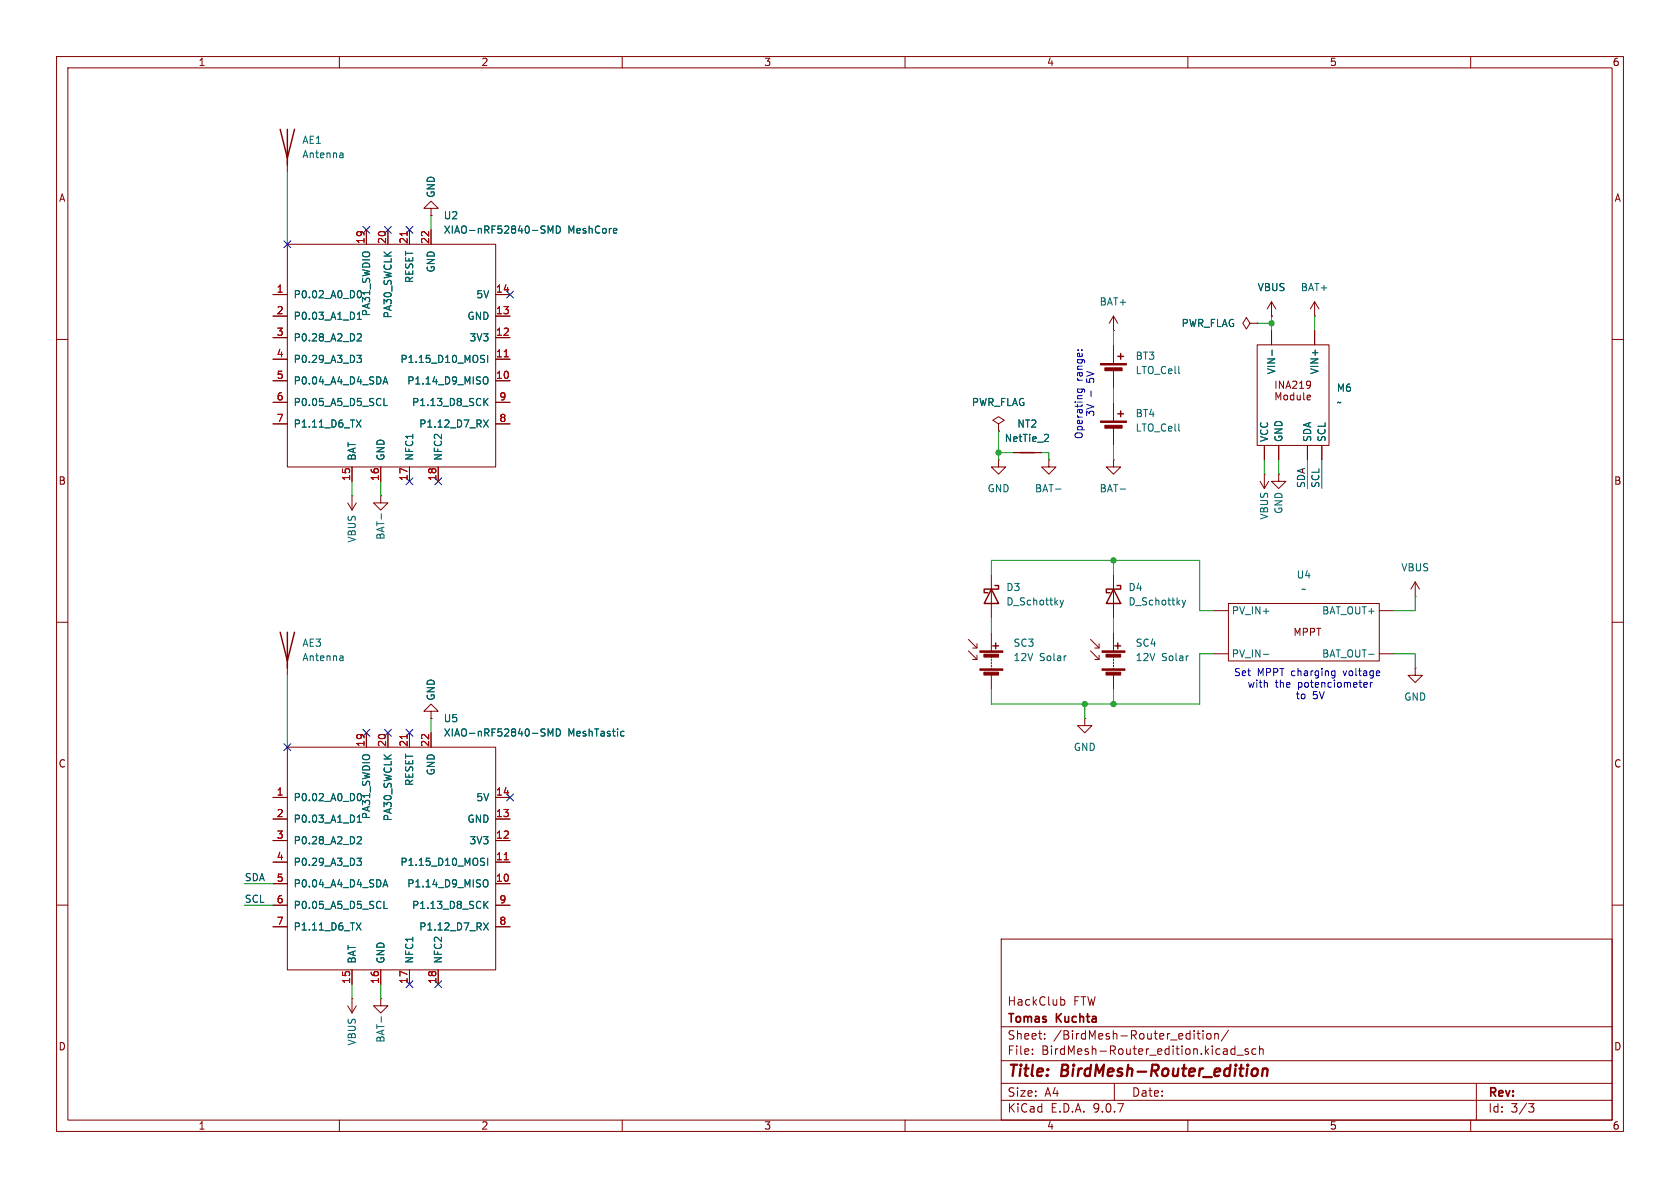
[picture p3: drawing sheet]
(kicad_sch
 (version 20250114)
 (generator "eeschema")
 (generator_version "9.0")
 (paper "A4")
 (title_block
  (title "BirdMesh-Router_edition")
  (company "Tomas Kuchta")
  (comment 1 "HackClub FTW")
  (comment 4 "Block diagram of connections"))
 (lib_symbols
  (symbol "Device:Antenna"
   (pin_numbers (hide yes))
   (pin_names
    (offset 1.016) (hide yes)) (exclude_from_sim no) (in_bom yes) (on_board yes)
   (property "Reference" "AE" (at -1.905 1.905 0) (effects (font (size 1.27 1.27)) (justify right)))
   (property "Value" "Antenna" (at -1.905 0 0) (effects (font (size 1.27 1.27)) (justify right)))
   (property "Footprint" "" (at 0 0 0) (effects (font (size 1.27 1.27)) (hide yes)))
   (property "Datasheet" "~" (at 0 0 0) (effects (font (size 1.27 1.27)) (hide yes)))
   (property "Description" "Antenna" (at 0 0 0) (effects (font (size 1.27 1.27)) (hide yes)))
   (symbol "Antenna_0_1"
    (polyline (pts (xy 0 2.54) (xy 0 -3.81)) (stroke (width 0.254) (type default)) (fill (type none)))
    (polyline (pts (xy 1.27 2.54) (xy 0 -2.54) (xy -1.27 2.54)) (stroke (width 0.254) (type default)) (fill (type none))))
   (symbol "Antenna_1_1"
    (pin input line (at 0 -5.08 90) (length 2.54) (name "A" (effects (font (size 1.27 1.27)))) (number "1" (effects (font (size 1.27 1.27))))))
   (embedded_fonts no))
  (symbol "Device:Battery_Cell"
   (pin_numbers (hide yes))
   (pin_names
    (offset 0) (hide yes)) (exclude_from_sim no) (in_bom yes) (on_board yes)
   (property "Reference" "BT" (at 2.54 2.54 0) (effects (font (size 1.27 1.27)) (justify left)))
   (property "Value" "Battery_Cell" (at 2.54 0 0) (effects (font (size 1.27 1.27)) (justify left)))
   (property "Footprint" "" (at 0 1.524 90) (effects (font (size 1.27 1.27)) (hide yes)))
   (property "Datasheet" "~" (at 0 1.524 90) (effects (font (size 1.27 1.27)) (hide yes)))
   (property "Description" "Single-cell battery" (at 0 0 0) (effects (font (size 1.27 1.27)) (hide yes)))
   (property "Sim.Device" "V" (at 0 0 0) (effects (font (size 1.27 1.27)) (hide yes)))
   (property "Sim.Type" "DC" (at 0 0 0) (effects (font (size 1.27 1.27)) (hide yes)))
   (property "Sim.Pins" "1=+ 2=-" (at 0 0 0) (effects (font (size 1.27 1.27)) (hide yes)))
   (symbol "Battery_Cell_0_1"
    (rectangle (start -2.286 1.778) (end 2.286 1.524) (stroke (width 0) (type default)) (fill (type outline)))
    (rectangle (start -1.524 1.016) (end 1.524 0.508) (stroke (width 0) (type default)) (fill (type outline)))
    (polyline (pts (xy 0 1.778) (xy 0 2.54)) (stroke (width 0) (type default)) (fill (type none)))
    (polyline (pts (xy 0 0.762) (xy 0 0)) (stroke (width 0) (type default)) (fill (type none)))
    (polyline (pts (xy 0.762 3.048) (xy 1.778 3.048)) (stroke (width 0.254) (type default)) (fill (type none)))
    (polyline (pts (xy 1.27 3.556) (xy 1.27 2.54)) (stroke (width 0.254) (type default)) (fill (type none))))
   (symbol "Battery_Cell_1_1"
    (pin passive line (at 0 5.08 270) (length 2.54) (name "+" (effects (font (size 1.27 1.27)))) (number "1" (effects (font (size 1.27 1.27)))))
    (pin passive line (at 0 -2.54 90) (length 2.54) (name "-" (effects (font (size 1.27 1.27)))) (number "2" (effects (font (size 1.27 1.27))))))
   (embedded_fonts no))
  (symbol "Device:D_Schottky"
   (pin_numbers (hide yes))
   (pin_names
    (offset 1.016) (hide yes)) (exclude_from_sim no) (in_bom yes) (on_board yes)
   (property "Reference" "D" (at 0 2.54 0) (effects (font (size 1.27 1.27))))
   (property "Value" "D_Schottky" (at 0 -2.54 0) (effects (font (size 1.27 1.27))))
   (property "Footprint" "" (at 0 0 0) (effects (font (size 1.27 1.27)) (hide yes)))
   (property "Datasheet" "~" (at 0 0 0) (effects (font (size 1.27 1.27)) (hide yes)))
   (property "Description" "Schottky diode" (at 0 0 0) (effects (font (size 1.27 1.27)) (hide yes)))
   (symbol "D_Schottky_0_1"
    (polyline (pts (xy -1.905 0.635) (xy -1.905 1.27) (xy -1.27 1.27) (xy -1.27 -1.27) (xy -0.635 -1.27) (xy -0.635 -0.635)) (stroke (width 0.254) (type default)) (fill (type none)))
    (polyline (pts (xy 1.27 1.27) (xy 1.27 -1.27) (xy -1.27 0) (xy 1.27 1.27)) (stroke (width 0.254) (type default)) (fill (type none)))
    (polyline (pts (xy 1.27 0) (xy -1.27 0)) (stroke (width 0) (type default)) (fill (type none))))
   (symbol "D_Schottky_1_1"
    (pin passive line (at -3.81 0 0) (length 2.54) (name "K" (effects (font (size 1.27 1.27)))) (number "1" (effects (font (size 1.27 1.27)))))
    (pin passive line (at 3.81 0 180) (length 2.54) (name "A" (effects (font (size 1.27 1.27)))) (number "2" (effects (font (size 1.27 1.27))))))
   (embedded_fonts no))
  (symbol "Device:NetTie_2"
   (pin_numbers (hide yes))
   (pin_names
    (offset 0) (hide yes)) (exclude_from_sim no) (in_bom no) (on_board yes)
   (property "Reference" "NT" (at 0 1.27 0) (effects (font (size 1.27 1.27))))
   (property "Value" "NetTie_2" (at 0 -1.27 0) (effects (font (size 1.27 1.27))))
   (property "Footprint" "" (at 0 0 0) (effects (font (size 1.27 1.27)) (hide yes)))
   (property "Datasheet" "~" (at 0 0 0) (effects (font (size 1.27 1.27)) (hide yes)))
   (property "Description" "Net tie, 2 pins" (at 0 0 0) (effects (font (size 1.27 1.27)) (hide yes)))
   (symbol "NetTie_2_0_1"
    (polyline (pts (xy -1.27 0) (xy 1.27 0)) (stroke (width 0.254) (type default)) (fill (type none))))
   (symbol "NetTie_2_1_1"
    (pin passive line (at -2.54 0 0) (length 2.54) (name "1" (effects (font (size 1.27 1.27)))) (number "1" (effects (font (size 1.27 1.27)))))
    (pin passive line (at 2.54 0 180) (length 2.54) (name "2" (effects (font (size 1.27 1.27)))) (number "2" (effects (font (size 1.27 1.27))))))
   (embedded_fonts no))
  (symbol "Device:Solar_Cells"
   (pin_numbers (hide yes))
   (pin_names
    (offset 0) (hide yes)) (exclude_from_sim no) (in_bom yes) (on_board yes)
   (property "Reference" "SC" (at 2.54 2.54 0) (effects (font (size 1.27 1.27)) (justify left)))
   (property "Value" "Solar_Cells" (at 2.54 0 0) (effects (font (size 1.27 1.27)) (justify left)))
   (property "Footprint" "" (at 0 1.524 90) (effects (font (size 1.27 1.27)) (hide yes)))
   (property "Datasheet" "~" (at 0 1.524 90) (effects (font (size 1.27 1.27)) (hide yes)))
   (property "Description" "Multiple solar cells" (at 0 0 0) (effects (font (size 1.27 1.27)) (hide yes)))
   (symbol "Solar_Cells_0_1"
    (polyline (pts (xy -2.54 3.048) (xy -2.54 2.286) (xy -3.302 2.286)) (stroke (width 0) (type default)) (fill (type none)))
    (polyline (pts (xy -2.54 2.286) (xy -4.064 3.81)) (stroke (width 0) (type default)) (fill (type none)))
    (polyline (pts (xy -2.54 1.016) (xy -2.54 0.254) (xy -3.302 0.254)) (stroke (width 0) (type default)) (fill (type none)))
    (polyline (pts (xy -2.54 0.254) (xy -4.064 1.778)) (stroke (width 0) (type default)) (fill (type none)))
    (rectangle (start -2.032 1.778) (end 2.032 1.524) (stroke (width 0) (type default)) (fill (type outline)))
    (rectangle (start -2.032 -1.397) (end 2.032 -1.651) (stroke (width 0) (type default)) (fill (type outline)))
    (rectangle (start -1.3208 1.1938) (end 1.27 0.6858) (stroke (width 0) (type default)) (fill (type outline)))
    (rectangle (start -1.3208 -1.9812) (end 1.27 -2.4892) (stroke (width 0) (type default)) (fill (type outline)))
    (polyline (pts (xy 0 1.778) (xy 0 2.54)) (stroke (width 0) (type default)) (fill (type none)))
    (polyline (pts (xy 0 0.508) (xy 0 0.762)) (stroke (width 0) (type default)) (fill (type none)))
    (polyline (pts (xy 0 0) (xy 0 0.254)) (stroke (width 0) (type default)) (fill (type none)))
    (polyline (pts (xy 0 -0.508) (xy 0 -0.254)) (stroke (width 0) (type default)) (fill (type none)))
    (polyline (pts (xy 0 -1.016) (xy 0 -0.762)) (stroke (width 0) (type default)) (fill (type none)))
    (polyline (pts (xy 0 -1.524) (xy 0 -1.27)) (stroke (width 0) (type default)) (fill (type none)))
    (polyline (pts (xy 0.254 2.667) (xy 1.27 2.667)) (stroke (width 0.254) (type default)) (fill (type none)))
    (polyline (pts (xy 0.762 3.175) (xy 0.762 2.159)) (stroke (width 0.254) (type default)) (fill (type none))))
   (symbol "Solar_Cells_1_1"
    (pin passive line (at 0 5.08 270) (length 2.54) (name "+" (effects (font (size 1.27 1.27)))) (number "1" (effects (font (size 1.27 1.27)))))
    (pin passive line (at 0 -5.08 90) (length 2.54) (name "-" (effects (font (size 1.27 1.27)))) (number "2" (effects (font (size 1.27 1.27))))))
   (embedded_fonts no))
  (symbol "Holubnik:INA219" (exclude_from_sim no) (in_bom yes) (on_board yes)
   (property "Reference" "U" (at 0 -2.286 0) (effects (font (size 1.27 1.27))))
   (property "Value" "" (at 0 0 0) (effects (font (size 1.27 1.27))))
   (property "Footprint" "" (at 0 0 0) (effects (font (size 1.27 1.27)) (hide yes)))
   (property "Datasheet" "" (at 0 0 0) (effects (font (size 1.27 1.27)) (hide yes)))
   (property "Description" "" (at 0 0 0) (effects (font (size 1.27 1.27)) (hide yes)))
   (symbol "INA219_0_1"
    (rectangle (start -6.35 8.89) (end 6.35 -8.89) (stroke (width 0) (type default)) (fill (type none))))
   (symbol "INA219_1_1"
    (text "INA219\nModule" (at 0 0.762 0) (effects (font (size 1.27 1.27))))
    (pin power_in line (at -5.08 -11.43 90) (length 2.54) (name "VCC" (effects (font (size 1.27 1.27)))) (number "" (effects (font (size 1.27 1.27)))))
    (pin input line (at -3.81 11.43 270) (length 2.54) (name "VIN-" (effects (font (size 1.27 1.27)))) (number "" (effects (font (size 1.27 1.27)))))
    (pin power_in line (at -2.54 -11.43 90) (length 2.54) (name "GND" (effects (font (size 1.27 1.27)))) (number "" (effects (font (size 1.27 1.27)))))
    (pin input line (at 2.54 -11.43 90) (length 2.54) (name "SDA" (effects (font (size 1.27 1.27)))) (number "" (effects (font (size 1.27 1.27)))))
    (pin input line (at 3.81 11.43 270) (length 2.54) (name "VIN+" (effects (font (size 1.27 1.27)))) (number "" (effects (font (size 1.27 1.27)))))
    (pin input line (at 5.08 -11.43 90) (length 2.54) (name "SCL" (effects (font (size 1.27 1.27)))) (number "" (effects (font (size 1.27 1.27))))))
   (embedded_fonts no))
  (symbol "Holubnik:MPPT" (exclude_from_sim no) (in_bom yes) (on_board yes)
   (property "Reference" "U" (at 0 6.096 0) (effects (font (size 1.27 1.27))))
   (property "Value" "" (at 0 0 0) (effects (font (size 1.27 1.27))))
   (property "Footprint" "" (at 0 0 0) (effects (font (size 1.27 1.27)) (hide yes)))
   (property "Datasheet" "" (at 0 0 0) (effects (font (size 1.27 1.27)) (hide yes)))
   (property "Description" "" (at 0 0 0) (effects (font (size 1.27 1.27)) (hide yes)))
   (symbol "MPPT_0_1"
    (rectangle (start -13.97 5.08) (end 12.7 -5.08) (stroke (width 0) (type default)) (fill (type none))))
   (symbol "MPPT_1_1"
    (text "MPPT" (at 0 0 0) (effects (font (size 1.27 1.27))))
    (pin power_in line (at -16.51 3.81 0) (length 2.54) (name "PV_IN+" (effects (font (size 1.27 1.27)))) (number "" (effects (font (size 1.27 1.27)))))
    (pin power_in line (at -16.51 -3.81 0) (length 2.54) (name "PV_IN-" (effects (font (size 1.27 1.27)))) (number "" (effects (font (size 1.27 1.27)))))
    (pin power_out line (at 15.24 3.81 180) (length 2.54) (name "BAT_OUT+" (effects (font (size 1.27 1.27)))) (number "" (effects (font (size 1.27 1.27)))))
    (pin power_out line (at 15.24 -3.81 180) (length 2.54) (name "BAT_OUT-" (effects (font (size 1.27 1.27)))) (number "" (effects (font (size 1.27 1.27))))))
   (embedded_fonts no))
  (symbol "Seeed_Studio_XIAO_Series:XIAO-nRF52840-SMD"
   (pin_names
    (offset 1.016)) (exclude_from_sim no) (in_bom yes) (on_board yes)
   (property "Reference" "U" (at -18.542 23.114 0) (effects (font (size 1.27 1.27))))
   (property "Value" "XIAO-nRF52840-SMD" (at -8.636 21.336 0) (effects (font (size 1.27 1.27))))
   (property "Footprint" "" (at -8.89 5.08 0) (effects (font (size 1.27 1.27)) (hide yes)))
   (property "Datasheet" "" (at -8.89 5.08 0) (effects (font (size 1.27 1.27)) (hide yes)))
   (property "Description" "" (at 0 0 0) (effects (font (size 1.27 1.27)) (hide yes)))
   (symbol "XIAO-nRF52840-SMD_0_1"
    (rectangle (start -19.05 20.32) (end 17.78 -19.05) (stroke (width 0) (type default)) (fill (type none))))
   (symbol "XIAO-nRF52840-SMD_1_1"
    (pin passive line (at -21.59 11.43 0) (length 2.54) (name "P0.02_A0_D0" (effects (font (size 1.27 1.27)))) (number "1" (effects (font (size 1.27 1.27)))))
    (pin passive line (at -21.59 7.62 0) (length 2.54) (name "P0.03_A1_D1" (effects (font (size 1.27 1.27)))) (number "2" (effects (font (size 1.27 1.27)))))
    (pin passive line (at -21.59 3.81 0) (length 2.54) (name "P0.28_A2_D2" (effects (font (size 1.27 1.27)))) (number "3" (effects (font (size 1.27 1.27)))))
    (pin passive line (at -21.59 0 0) (length 2.54) (name "P0.29_A3_D3" (effects (font (size 1.27 1.27)))) (number "4" (effects (font (size 1.27 1.27)))))
    (pin passive line (at -21.59 -3.81 0) (length 2.54) (name "P0.04_A4_D4_SDA" (effects (font (size 1.27 1.27)))) (number "5" (effects (font (size 1.27 1.27)))))
    (pin passive line (at -21.59 -7.62 0) (length 2.54) (name "P0.05_A5_D5_SCL" (effects (font (size 1.27 1.27)))) (number "6" (effects (font (size 1.27 1.27)))))
    (pin passive line (at -21.59 -11.43 0) (length 2.54) (name "P1.11_D6_TX" (effects (font (size 1.27 1.27)))) (number "7" (effects (font (size 1.27 1.27)))))
    (pin passive line (at -7.62 -21.59 90) (length 2.54) (name "BAT" (effects (font (size 1.27 1.27)))) (number "15" (effects (font (size 1.27 1.27)))))
    (pin passive line (at -5.08 22.86 270) (length 2.54) (name "PA31_SWDIO" (effects (font (size 1.27 1.27)))) (number "19" (effects (font (size 1.27 1.27)))))
    (pin passive line (at -2.54 -21.59 90) (length 2.54) (name "GND" (effects (font (size 1.27 1.27)))) (number "16" (effects (font (size 1.27 1.27)))))
    (pin passive line (at -1.27 22.86 270) (length 2.54) (name "PA30_SWCLK" (effects (font (size 1.27 1.27)))) (number "20" (effects (font (size 1.27 1.27)))))
    (pin passive line (at 2.54 22.86 270) (length 2.54) (name "RESET" (effects (font (size 1.27 1.27)))) (number "21" (effects (font (size 1.27 1.27)))))
    (pin passive line (at 2.54 -21.59 90) (length 2.54) (name "NFC1" (effects (font (size 1.27 1.27)))) (number "17" (effects (font (size 1.27 1.27)))))
    (pin passive line (at 6.35 22.86 270) (length 2.54) (name "GND" (effects (font (size 1.27 1.27)))) (number "22" (effects (font (size 1.27 1.27)))))
    (pin passive line (at 7.62 -21.59 90) (length 2.54) (name "NFC2" (effects (font (size 1.27 1.27)))) (number "18" (effects (font (size 1.27 1.27)))))
    (pin passive line (at 20.32 11.43 180) (length 2.54) (name "5V" (effects (font (size 1.27 1.27)))) (number "14" (effects (font (size 1.27 1.27)))))
    (pin passive line (at 20.32 7.62 180) (length 2.54) (name "GND" (effects (font (size 1.27 1.27)))) (number "13" (effects (font (size 1.27 1.27)))))
    (pin passive line (at 20.32 3.81 180) (length 2.54) (name "3V3" (effects (font (size 1.27 1.27)))) (number "12" (effects (font (size 1.27 1.27)))))
    (pin passive line (at 20.32 0 180) (length 2.54) (name "P1.15_D10_MOSI" (effects (font (size 1.27 1.27)))) (number "11" (effects (font (size 1.27 1.27)))))
    (pin passive line (at 20.32 -3.81 180) (length 2.54) (name "P1.14_D9_MISO" (effects (font (size 1.27 1.27)))) (number "10" (effects (font (size 1.27 1.27)))))
    (pin passive line (at 20.32 -7.62 180) (length 2.54) (name "P1.13_D8_SCK" (effects (font (size 1.27 1.27)))) (number "9" (effects (font (size 1.27 1.27)))))
    (pin passive line (at 20.32 -11.43 180) (length 2.54) (name "P1.12_D7_RX" (effects (font (size 1.27 1.27)))) (number "8" (effects (font (size 1.27 1.27))))))
   (embedded_fonts no))
  (symbol "power:GND"
   (power)
   (pin_numbers (hide yes))
   (pin_names
    (offset 0) (hide yes)) (exclude_from_sim no) (in_bom yes) (on_board yes)
   (property "Reference" "#PWR" (at 0 -6.35 0) (effects (font (size 1.27 1.27)) (hide yes)))
   (property "Value" "GND" (at 0 -3.81 0) (effects (font (size 1.27 1.27))))
   (property "Footprint" "" (at 0 0 0) (effects (font (size 1.27 1.27)) (hide yes)))
   (property "Datasheet" "" (at 0 0 0) (effects (font (size 1.27 1.27)) (hide yes)))
   (property "Description" "Power symbol creates a global label with name \"GND\" , ground" (at 0 0 0) (effects (font (size 1.27 1.27)) (hide yes)))
   (symbol "GND_0_1"
    (polyline (pts (xy 0 0) (xy 0 -1.27) (xy 1.27 -1.27) (xy 0 -2.54) (xy -1.27 -1.27) (xy 0 -1.27)) (stroke (width 0) (type default)) (fill (type none))))
   (symbol "GND_1_1"
    (pin power_in line (at 0 0 270) (length 0) (name "~" (effects (font (size 1.27 1.27)))) (number "1" (effects (font (size 1.27 1.27))))))
   (embedded_fonts no))
  (symbol "power:PWR_FLAG"
   (power)
   (pin_numbers (hide yes))
   (pin_names
    (offset 0) (hide yes)) (exclude_from_sim no) (in_bom yes) (on_board yes)
   (property "Reference" "#FLG" (at 0 1.905 0) (effects (font (size 1.27 1.27)) (hide yes)))
   (property "Value" "PWR_FLAG" (at 0 3.81 0) (effects (font (size 1.27 1.27))))
   (property "Footprint" "" (at 0 0 0) (effects (font (size 1.27 1.27)) (hide yes)))
   (property "Datasheet" "~" (at 0 0 0) (effects (font (size 1.27 1.27)) (hide yes)))
   (property "Description" "Special symbol for telling ERC where power comes from" (at 0 0 0) (effects (font (size 1.27 1.27)) (hide yes)))
   (symbol "PWR_FLAG_0_0"
    (pin power_out line (at 0 0 90) (length 0) (name "~" (effects (font (size 1.27 1.27)))) (number "1" (effects (font (size 1.27 1.27))))))
   (symbol "PWR_FLAG_0_1"
    (polyline (pts (xy 0 0) (xy 0 1.27) (xy -1.016 1.905) (xy 0 2.54) (xy 1.016 1.905) (xy 0 1.27)) (stroke (width 0) (type default)) (fill (type none))))
   (embedded_fonts no))
  (symbol "power:VBUS"
   (power)
   (pin_numbers (hide yes))
   (pin_names
    (offset 0) (hide yes)) (exclude_from_sim no) (in_bom yes) (on_board yes)
   (property "Reference" "#PWR" (at 0 -3.81 0) (effects (font (size 1.27 1.27)) (hide yes)))
   (property "Value" "VBUS" (at 0 3.556 0) (effects (font (size 1.27 1.27))))
   (property "Footprint" "" (at 0 0 0) (effects (font (size 1.27 1.27)) (hide yes)))
   (property "Datasheet" "" (at 0 0 0) (effects (font (size 1.27 1.27)) (hide yes)))
   (property "Description" "Power symbol creates a global label with name \"VBUS\"" (at 0 0 0) (effects (font (size 1.27 1.27)) (hide yes)))
   (symbol "VBUS_0_1"
    (polyline (pts (xy -0.762 1.27) (xy 0 2.54)) (stroke (width 0) (type default)) (fill (type none)))
    (polyline (pts (xy 0 2.54) (xy 0.762 1.27)) (stroke (width 0) (type default)) (fill (type none)))
    (polyline (pts (xy 0 0) (xy 0 2.54)) (stroke (width 0) (type default)) (fill (type none))))
   (symbol "VBUS_1_1"
    (pin power_in line (at 0 0 90) (length 0) (name "~" (effects (font (size 1.27 1.27)))) (number "1" (effects (font (size 1.27 1.27))))))
   (embedded_fonts no)))
 (text "Set MPPT charging voltage \nwith the potenciometer\nto 5V"
  (exclude_from_sim no)
  (at 231.648 121.158 0)
  (effects (font (size 1.27 1.27))))
 (text "Operating range:\n3V - 5V"
  (exclude_from_sim no)
  (at 191.77 69.85 90)
  (effects (font (size 1.27 1.27))))
 (junction
  (at 176.53 80.01)
  (diameter 0)
  (color 0 0 0 0))
 (junction
  (at 224.79 57.15)
  (diameter 0)
  (color 0 0 0 0))
 (junction
  (at 191.77 124.46)
  (diameter 0)
  (color 0 0 0 0))
 (junction
  (at 196.85 124.46)
  (diameter 0)
  (color 0 0 0 0))
 (junction
  (at 196.85 99.06)
  (diameter 0)
  (color 0 0 0 0))
 (no_connect
  (at 68.58 40.64))
 (no_connect
  (at 77.47 173.99))
 (no_connect
  (at 72.39 85.09))
 (no_connect
  (at 50.8 43.18))
 (no_connect
  (at 50.8 132.08))
 (no_connect
  (at 72.39 40.64))
 (no_connect
  (at 72.39 173.99))
 (no_connect
  (at 64.77 40.64))
 (no_connect
  (at 90.17 52.07))
 (no_connect
  (at 72.39 129.54))
 (no_connect
  (at 90.17 140.97))
 (no_connect
  (at 68.58 129.54))
 (no_connect
  (at 77.47 85.09))
 (no_connect
  (at 64.77 129.54))
 (wire
  (pts (xy 50.8 132.08) (xy 50.8 119.38))
  (stroke (width 0) (type default)))
 (wire
  (pts (xy 62.23 173.99) (xy 62.23 176.53))
  (stroke (width 0) (type default)))
 (wire
  (pts (xy 250.19 107.95) (xy 250.19 105.41))
  (stroke (width 0) (type default)))
 (wire
  (pts (xy 175.26 109.22) (xy 175.26 111.76))
  (stroke (width 0) (type default)))
 (wire
  (pts (xy 196.85 99.06) (xy 196.85 101.6))
  (stroke (width 0) (type default)))
 (wire
  (pts (xy 224.79 57.15) (xy 222.25 57.15))
  (stroke (width 0) (type default)))
 (wire
  (pts (xy 43.18 160.02) (xy 48.26 160.02))
  (stroke (width 0) (type default)))
 (wire
  (pts (xy 212.09 99.06) (xy 212.09 107.95))
  (stroke (width 0) (type default)))
 (wire
  (pts (xy 43.18 156.21) (xy 48.26 156.21))
  (stroke (width 0) (type default)))
 (wire
  (pts (xy 185.42 80.01) (xy 185.42 81.28))
  (stroke (width 0) (type default)))
 (wire
  (pts (xy 196.85 124.46) (xy 212.09 124.46))
  (stroke (width 0) (type default)))
 (wire
  (pts (xy 212.09 124.46) (xy 212.09 115.57))
  (stroke (width 0) (type default)))
 (wire
  (pts (xy 196.85 68.58) (xy 196.85 71.12))
  (stroke (width 0) (type default)))
 (wire
  (pts (xy 224.79 57.15) (xy 224.79 58.42))
  (stroke (width 0) (type default)))
 (wire
  (pts (xy 250.19 118.11) (xy 250.19 115.57))
  (stroke (width 0) (type default)))
 (wire
  (pts (xy 223.52 81.28) (xy 223.52 83.82))
  (stroke (width 0) (type default)))
 (wire
  (pts (xy 175.26 124.46) (xy 191.77 124.46))
  (stroke (width 0) (type default)))
 (wire
  (pts (xy 196.85 124.46) (xy 196.85 121.92))
  (stroke (width 0) (type default)))
 (wire
  (pts (xy 175.26 99.06) (xy 196.85 99.06))
  (stroke (width 0) (type default)))
 (wire
  (pts (xy 76.2 38.1) (xy 76.2 40.64))
  (stroke (width 0) (type default)))
 (wire
  (pts (xy 191.77 124.46) (xy 191.77 127))
  (stroke (width 0) (type default)))
 (wire
  (pts (xy 233.68 86.36) (xy 233.68 81.28))
  (stroke (width 0) (type default)))
 (wire
  (pts (xy 62.23 85.09) (xy 62.23 87.63))
  (stroke (width 0) (type default)))
 (wire
  (pts (xy 196.85 109.22) (xy 196.85 111.76))
  (stroke (width 0) (type default)))
 (wire
  (pts (xy 250.19 115.57) (xy 246.38 115.57))
  (stroke (width 0) (type default)))
 (wire
  (pts (xy 246.38 107.95) (xy 250.19 107.95))
  (stroke (width 0) (type default)))
 (wire
  (pts (xy 184.15 80.01) (xy 185.42 80.01))
  (stroke (width 0) (type default)))
 (wire
  (pts (xy 224.79 55.88) (xy 224.79 57.15))
  (stroke (width 0) (type default)))
 (wire
  (pts (xy 67.31 85.09) (xy 67.31 87.63))
  (stroke (width 0) (type default)))
 (wire
  (pts (xy 196.85 58.42) (xy 196.85 60.96))
  (stroke (width 0) (type default)))
 (wire
  (pts (xy 212.09 107.95) (xy 214.63 107.95))
  (stroke (width 0) (type default)))
 (wire
  (pts (xy 232.41 55.88) (xy 232.41 58.42))
  (stroke (width 0) (type default)))
 (wire
  (pts (xy 176.53 81.28) (xy 176.53 80.01))
  (stroke (width 0) (type default)))
 (wire
  (pts (xy 76.2 127) (xy 76.2 129.54))
  (stroke (width 0) (type default)))
 (wire
  (pts (xy 212.09 115.57) (xy 214.63 115.57))
  (stroke (width 0) (type default)))
 (wire
  (pts (xy 176.53 80.01) (xy 179.07 80.01))
  (stroke (width 0) (type default)))
 (wire
  (pts (xy 196.85 78.74) (xy 196.85 81.28))
  (stroke (width 0) (type default)))
 (wire
  (pts (xy 196.85 99.06) (xy 212.09 99.06))
  (stroke (width 0) (type default)))
 (wire
  (pts (xy 196.85 124.46) (xy 191.77 124.46))
  (stroke (width 0) (type default)))
 (wire
  (pts (xy 175.26 101.6) (xy 175.26 99.06))
  (stroke (width 0) (type default)))
 (wire
  (pts (xy 176.53 76.2) (xy 176.53 80.01))
  (stroke (width 0) (type default)))
 (wire
  (pts (xy 67.31 173.99) (xy 67.31 176.53))
  (stroke (width 0) (type default)))
 (wire
  (pts (xy 175.26 124.46) (xy 175.26 121.92))
  (stroke (width 0) (type default)))
 (wire
  (pts (xy 226.06 81.28) (xy 226.06 83.82))
  (stroke (width 0) (type default)))
 (wire
  (pts (xy 50.8 43.18) (xy 50.8 30.48))
  (stroke (width 0) (type default)))
 (wire
  (pts (xy 231.14 86.36) (xy 231.14 81.28))
  (stroke (width 0) (type default)))
 (label "SDA"
  (at 231.14 86.36 90)
  (effects (font (size 1.27 1.27)) (justify left bottom)))
 (label "SCL"
  (at 233.68 86.36 90)
  (effects (font (size 1.27 1.27)) (justify left bottom)))
 (label "SDA"
  (at 43.18 156.21 0)
  (effects (font (size 1.27 1.27)) (justify left bottom)))
 (label "SCL"
  (at 43.18 160.02 0)
  (effects (font (size 1.27 1.27)) (justify left bottom)))
 (symbol
  (lib_id "power:GND")
  (at 226.06 83.82 0)
  (unit 1)
  (exclude_from_sim no)
  (in_bom yes)
  (on_board yes)
  (dnp no)
  (property "Reference" "#PWR037" (at 226.06 90.17 0) (effects (font (size 1.27 1.27)) (hide yes)))
  (property "Value" "GND" (at 226.06 88.9 90) (effects (font (size 1.27 1.27))))
  (property "Footprint" "" (at 226.06 83.82 0) (effects (font (size 1.27 1.27)) (hide yes)))
  (property "Datasheet" "" (at 226.06 83.82 0) (effects (font (size 1.27 1.27)) (hide yes)))
  (property "Description" "Power symbol creates a global label with name \"GND\" , ground" (at 226.06 83.82 0) (effects (font (size 1.27 1.27)) (hide yes)))
  (pin "1"))
 (symbol
  (lib_id "power:PWR_FLAG")
  (at 176.53 76.2 0)
  (unit 1)
  (exclude_from_sim no)
  (in_bom yes)
  (on_board yes)
  (dnp no)
  (fields_autoplaced yes)
  (property "Reference" "#FLG03" (at 176.53 74.295 0) (effects (font (size 1.27 1.27)) (hide yes)))
  (property "Value" "PWR_FLAG" (at 176.53 71.12 0) (effects (font (size 1.27 1.27))))
  (property "Footprint" "" (at 176.53 76.2 0) (effects (font (size 1.27 1.27)) (hide yes)))
  (property "Datasheet" "~" (at 176.53 76.2 0) (effects (font (size 1.27 1.27)) (hide yes)))
  (property "Description" "Special symbol for telling ERC where power comes from" (at 176.53 76.2 0) (effects (font (size 1.27 1.27)) (hide yes)))
  (pin "1"))
 (symbol
  (lib_id "Holubnik:INA219")
  (at 228.6 69.85 0)
  (unit 1)
  (exclude_from_sim no)
  (in_bom yes)
  (on_board yes)
  (dnp no)
  (fields_autoplaced yes)
  (property "Reference" "M6" (at 236.22 68.5799 0) (effects (font (size 1.27 1.27)) (justify left)))
  (property "Value" "~" (at 236.22 71.1199 0) (effects (font (size 1.27 1.27)) (justify left)))
  (property "Footprint" "" (at 228.6 69.85 0) (effects (font (size 1.27 1.27)) (hide yes)))
  (property "Datasheet" "" (at 228.6 69.85 0) (effects (font (size 1.27 1.27)) (hide yes)))
  (property "Description" "" (at 228.6 69.85 0) (effects (font (size 1.27 1.27)) (hide yes)))
  (pin "")
  (pin "")
  (pin "")
  (pin "")
  (pin "")
  (pin ""))
 (symbol
  (lib_id "power:GND")
  (at 185.42 81.28 0)
  (unit 1)
  (exclude_from_sim no)
  (in_bom yes)
  (on_board yes)
  (dnp no)
  (fields_autoplaced yes)
  (property "Reference" "#PWR028" (at 185.42 87.63 0) (effects (font (size 1.27 1.27)) (hide yes)))
  (property "Value" "BAT-" (at 185.42 86.36 0) (effects (font (size 1.27 1.27))))
  (property "Footprint" "" (at 185.42 81.28 0) (effects (font (size 1.27 1.27)) (hide yes)))
  (property "Datasheet" "" (at 185.42 81.28 0) (effects (font (size 1.27 1.27)) (hide yes)))
  (property "Description" "Power symbol creates a global label with name \"GND\" , ground" (at 185.42 81.28 0) (effects (font (size 1.27 1.27)) (hide yes)))
  (pin "1"))
 (symbol
  (lib_id "Device:Solar_Cells")
  (at 175.26 116.84 0)
  (unit 1)
  (exclude_from_sim no)
  (in_bom yes)
  (on_board yes)
  (dnp no)
  (property "Reference" "SC3" (at 179.07 113.6649 0) (effects (font (size 1.27 1.27)) (justify left)))
  (property "Value" "12V Solar" (at 179.07 116.2049 0) (effects (font (size 1.27 1.27)) (justify left)))
  (property "Footprint" "" (at 175.26 115.316 90) (effects (font (size 1.27 1.27)) (hide yes)))
  (property "Datasheet" "~" (at 175.26 115.316 90) (effects (font (size 1.27 1.27)) (hide yes)))
  (property "Description" "Multiple solar cells" (at 175.26 116.84 0) (effects (font (size 1.27 1.27)) (hide yes)))
  (pin "2")
  (pin "1"))
 (symbol
  (lib_id "Device:D_Schottky")
  (at 175.26 105.41 270)
  (unit 1)
  (exclude_from_sim no)
  (in_bom yes)
  (on_board yes)
  (dnp no)
  (fields_autoplaced yes)
  (property "Reference" "D3" (at 177.8 103.8224 90) (effects (font (size 1.27 1.27)) (justify left)))
  (property "Value" "D_Schottky" (at 177.8 106.3624 90) (effects (font (size 1.27 1.27)) (justify left)))
  (property "Footprint" "" (at 175.26 105.41 0) (effects (font (size 1.27 1.27)) (hide yes)))
  (property "Datasheet" "~" (at 175.26 105.41 0) (effects (font (size 1.27 1.27)) (hide yes)))
  (property "Description" "Schottky diode" (at 175.26 105.41 0) (effects (font (size 1.27 1.27)) (hide yes)))
  (pin "2")
  (pin "1"))
 (symbol
  (lib_id "power:VBUS")
  (at 62.23 176.53 180)
  (unit 1)
  (exclude_from_sim no)
  (in_bom yes)
  (on_board yes)
  (dnp no)
  (property "Reference" "#PWR041" (at 62.23 172.72 0) (effects (font (size 1.27 1.27)) (hide yes)))
  (property "Value" "VBUS" (at 62.23 182.372 90) (effects (font (size 1.27 1.27))))
  (property "Footprint" "" (at 62.23 176.53 0) (effects (font (size 1.27 1.27)) (hide yes)))
  (property "Datasheet" "" (at 62.23 176.53 0) (effects (font (size 1.27 1.27)) (hide yes)))
  (property "Description" "Power symbol creates a global label with name \"VBUS\"" (at 62.23 176.53 0) (effects (font (size 1.27 1.27)) (hide yes)))
  (pin "1"))
 (symbol
  (lib_id "power:GND")
  (at 76.2 38.1 180)
  (unit 1)
  (exclude_from_sim no)
  (in_bom yes)
  (on_board yes)
  (dnp no)
  (property "Reference" "#PWR034" (at 76.2 31.75 0) (effects (font (size 1.27 1.27)) (hide yes)))
  (property "Value" "GND" (at 76.2 33.02 90) (effects (font (size 1.27 1.27))))
  (property "Footprint" "" (at 76.2 38.1 0) (effects (font (size 1.27 1.27)) (hide yes)))
  (property "Datasheet" "" (at 76.2 38.1 0) (effects (font (size 1.27 1.27)) (hide yes)))
  (property "Description" "Power symbol creates a global label with name \"GND\" , ground" (at 76.2 38.1 0) (effects (font (size 1.27 1.27)) (hide yes)))
  (pin "1"))
 (symbol
  (lib_id "Device:Antenna")
  (at 50.8 114.3 0)
  (unit 1)
  (exclude_from_sim no)
  (in_bom yes)
  (on_board yes)
  (dnp no)
  (fields_autoplaced yes)
  (property "Reference" "AE3" (at 53.34 113.6649 0) (effects (font (size 1.27 1.27)) (justify left)))
  (property "Value" "Antenna" (at 53.34 116.2049 0) (effects (font (size 1.27 1.27)) (justify left)))
  (property "Footprint" "" (at 50.8 114.3 0) (effects (font (size 1.27 1.27)) (hide yes)))
  (property "Datasheet" "~" (at 50.8 114.3 0) (effects (font (size 1.27 1.27)) (hide yes)))
  (property "Description" "Antenna" (at 50.8 114.3 0) (effects (font (size 1.27 1.27)) (hide yes)))
  (pin "1"))
 (symbol
  (lib_id "Device:Solar_Cells")
  (at 196.85 116.84 0)
  (unit 1)
  (exclude_from_sim no)
  (in_bom yes)
  (on_board yes)
  (dnp no)
  (property "Reference" "SC4" (at 200.66 113.6649 0) (effects (font (size 1.27 1.27)) (justify left)))
  (property "Value" "12V Solar" (at 200.66 116.2049 0) (effects (font (size 1.27 1.27)) (justify left)))
  (property "Footprint" "" (at 196.85 115.316 90) (effects (font (size 1.27 1.27)) (hide yes)))
  (property "Datasheet" "~" (at 196.85 115.316 90) (effects (font (size 1.27 1.27)) (hide yes)))
  (property "Description" "Multiple solar cells" (at 196.85 116.84 0) (effects (font (size 1.27 1.27)) (hide yes)))
  (pin "2")
  (pin "1"))
 (symbol
  (lib_id "power:VBUS")
  (at 196.85 58.42 0)
  (unit 1)
  (exclude_from_sim no)
  (in_bom yes)
  (on_board yes)
  (dnp no)
  (fields_autoplaced yes)
  (property "Reference" "#PWR032" (at 196.85 62.23 0) (effects (font (size 1.27 1.27)) (hide yes)))
  (property "Value" "BAT+" (at 196.85 53.34 0) (effects (font (size 1.27 1.27))))
  (property "Footprint" "" (at 196.85 58.42 0) (effects (font (size 1.27 1.27)) (hide yes)))
  (property "Datasheet" "" (at 196.85 58.42 0) (effects (font (size 1.27 1.27)) (hide yes)))
  (property "Description" "Power symbol creates a global label with name \"VBUS\"" (at 196.85 58.42 0) (effects (font (size 1.27 1.27)) (hide yes)))
  (pin "1"))
 (symbol
  (lib_id "Device:Battery_Cell")
  (at 196.85 66.04 0)
  (unit 1)
  (exclude_from_sim no)
  (in_bom yes)
  (on_board yes)
  (dnp no)
  (fields_autoplaced yes)
  (property "Reference" "BT3" (at 200.66 62.9284 0) (effects (font (size 1.27 1.27)) (justify left)))
  (property "Value" "LTO_Cell" (at 200.66 65.4684 0) (effects (font (size 1.27 1.27)) (justify left)))
  (property "Footprint" "" (at 196.85 64.516 90) (effects (font (size 1.27 1.27)) (hide yes)))
  (property "Datasheet" "~" (at 196.85 64.516 90) (effects (font (size 1.27 1.27)) (hide yes)))
  (property "Description" "Single-cell battery" (at 196.85 66.04 0) (effects (font (size 1.27 1.27)) (hide yes)))
  (property "Sim.Device" "V" (at 196.85 66.04 0) (effects (font (size 1.27 1.27)) (hide yes)))
  (property "Sim.Type" "DC" (at 196.85 66.04 0) (effects (font (size 1.27 1.27)) (hide yes)))
  (property "Sim.Pins" "1=+ 2=-" (at 196.85 66.04 0) (effects (font (size 1.27 1.27)) (hide yes)))
  (pin "1")
  (pin "2"))
 (symbol
  (lib_id "power:GND")
  (at 67.31 176.53 0)
  (unit 1)
  (exclude_from_sim no)
  (in_bom yes)
  (on_board yes)
  (dnp no)
  (property "Reference" "#PWR042" (at 67.31 182.88 0) (effects (font (size 1.27 1.27)) (hide yes)))
  (property "Value" "BAT-" (at 67.31 181.864 90) (effects (font (size 1.27 1.27))))
  (property "Footprint" "" (at 67.31 176.53 0) (effects (font (size 1.27 1.27)) (hide yes)))
  (property "Datasheet" "" (at 67.31 176.53 0) (effects (font (size 1.27 1.27)) (hide yes)))
  (property "Description" "Power symbol creates a global label with name \"GND\" , ground" (at 67.31 176.53 0) (effects (font (size 1.27 1.27)) (hide yes)))
  (pin "1"))
 (symbol
  (lib_id "power:GND")
  (at 176.53 81.28 0)
  (unit 1)
  (exclude_from_sim no)
  (in_bom yes)
  (on_board yes)
  (dnp no)
  (fields_autoplaced yes)
  (property "Reference" "#PWR027" (at 176.53 87.63 0) (effects (font (size 1.27 1.27)) (hide yes)))
  (property "Value" "GND" (at 176.53 86.36 0) (effects (font (size 1.27 1.27))))
  (property "Footprint" "" (at 176.53 81.28 0) (effects (font (size 1.27 1.27)) (hide yes)))
  (property "Datasheet" "" (at 176.53 81.28 0) (effects (font (size 1.27 1.27)) (hide yes)))
  (property "Description" "Power symbol creates a global label with name \"GND\" , ground" (at 176.53 81.28 0) (effects (font (size 1.27 1.27)) (hide yes)))
  (pin "1"))
 (symbol
  (lib_id "power:PWR_FLAG")
  (at 222.25 57.15 90)
  (unit 1)
  (exclude_from_sim no)
  (in_bom yes)
  (on_board yes)
  (dnp no)
  (fields_autoplaced yes)
  (property "Reference" "#FLG04" (at 220.345 57.15 0) (effects (font (size 1.27 1.27)) (hide yes)))
  (property "Value" "PWR_FLAG" (at 218.44 57.1501 90) (effects (font (size 1.27 1.27)) (justify left)))
  (property "Footprint" "" (at 222.25 57.15 0) (effects (font (size 1.27 1.27)) (hide yes)))
  (property "Datasheet" "~" (at 222.25 57.15 0) (effects (font (size 1.27 1.27)) (hide yes)))
  (property "Description" "Special symbol for telling ERC where power comes from" (at 222.25 57.15 0) (effects (font (size 1.27 1.27)) (hide yes)))
  (pin "1"))
 (symbol
  (lib_id "power:VBUS")
  (at 232.41 55.88 0)
  (unit 1)
  (exclude_from_sim no)
  (in_bom yes)
  (on_board yes)
  (dnp no)
  (fields_autoplaced yes)
  (property "Reference" "#PWR038" (at 232.41 59.69 0) (effects (font (size 1.27 1.27)) (hide yes)))
  (property "Value" "BAT+" (at 232.41 50.8 0) (effects (font (size 1.27 1.27))))
  (property "Footprint" "" (at 232.41 55.88 0) (effects (font (size 1.27 1.27)) (hide yes)))
  (property "Datasheet" "" (at 232.41 55.88 0) (effects (font (size 1.27 1.27)) (hide yes)))
  (property "Description" "Power symbol creates a global label with name \"VBUS\"" (at 232.41 55.88 0) (effects (font (size 1.27 1.27)) (hide yes)))
  (pin "1"))
 (symbol
  (lib_id "Seeed_Studio_XIAO_Series:XIAO-nRF52840-SMD")
  (at 69.85 63.5 0)
  (unit 1)
  (exclude_from_sim no)
  (in_bom yes)
  (on_board yes)
  (dnp no)
  (fields_autoplaced yes)
  (property "Reference" "U2" (at 78.3433 38.1 0) (do_not_autoplace yes) (effects (font (size 1.27 1.27)) (justify left)))
  (property "Value" "XIAO-nRF52840-SMD MeshCore" (at 78.3433 40.64 0) (effects (font (size 1.27 1.27)) (justify left)))
  (property "Footprint" "" (at 60.96 58.42 0) (effects (font (size 1.27 1.27)) (hide yes)))
  (property "Datasheet" "" (at 60.96 58.42 0) (effects (font (size 1.27 1.27)) (hide yes)))
  (property "Description" "" (at 69.85 63.5 0) (effects (font (size 1.27 1.27)) (hide yes)))
  (pin "15")
  (pin "18")
  (pin "10")
  (pin "14")
  (pin "1")
  (pin "2")
  (pin "22")
  (pin "13")
  (pin "8")
  (pin "19")
  (pin "4")
  (pin "17")
  (pin "21")
  (pin "7")
  (pin "16")
  (pin "3")
  (pin "5")
  (pin "9")
  (pin "6")
  (pin "12")
  (pin "20")
  (pin "11"))
 (symbol
  (lib_id "Device:Antenna")
  (at 50.8 25.4 0)
  (unit 1)
  (exclude_from_sim no)
  (in_bom yes)
  (on_board yes)
  (dnp no)
  (fields_autoplaced yes)
  (property "Reference" "AE1" (at 53.34 24.7649 0) (effects (font (size 1.27 1.27)) (justify left)))
  (property "Value" "Antenna" (at 53.34 27.3049 0) (effects (font (size 1.27 1.27)) (justify left)))
  (property "Footprint" "" (at 50.8 25.4 0) (effects (font (size 1.27 1.27)) (hide yes)))
  (property "Datasheet" "~" (at 50.8 25.4 0) (effects (font (size 1.27 1.27)) (hide yes)))
  (property "Description" "Antenna" (at 50.8 25.4 0) (effects (font (size 1.27 1.27)) (hide yes)))
  (pin "1"))
 (symbol
  (lib_id "power:GND")
  (at 76.2 127 180)
  (unit 1)
  (exclude_from_sim no)
  (in_bom yes)
  (on_board yes)
  (dnp no)
  (property "Reference" "#PWR043" (at 76.2 120.65 0) (effects (font (size 1.27 1.27)) (hide yes)))
  (property "Value" "GND" (at 76.2 121.92 90) (effects (font (size 1.27 1.27))))
  (property "Footprint" "" (at 76.2 127 0) (effects (font (size 1.27 1.27)) (hide yes)))
  (property "Datasheet" "" (at 76.2 127 0) (effects (font (size 1.27 1.27)) (hide yes)))
  (property "Description" "Power symbol creates a global label with name \"GND\" , ground" (at 76.2 127 0) (effects (font (size 1.27 1.27)) (hide yes)))
  (pin "1"))
 (symbol
  (lib_id "power:GND")
  (at 191.77 127 0)
  (unit 1)
  (exclude_from_sim no)
  (in_bom yes)
  (on_board yes)
  (dnp no)
  (fields_autoplaced yes)
  (property "Reference" "#PWR030" (at 191.77 133.35 0) (effects (font (size 1.27 1.27)) (hide yes)))
  (property "Value" "GND" (at 191.77 132.08 0) (effects (font (size 1.27 1.27))))
  (property "Footprint" "" (at 191.77 127 0) (effects (font (size 1.27 1.27)) (hide yes)))
  (property "Datasheet" "" (at 191.77 127 0) (effects (font (size 1.27 1.27)) (hide yes)))
  (property "Description" "Power symbol creates a global label with name \"GND\" , ground" (at 191.77 127 0) (effects (font (size 1.27 1.27)) (hide yes)))
  (pin "1"))
 (symbol
  (lib_id "Device:Battery_Cell")
  (at 196.85 76.2 0)
  (unit 1)
  (exclude_from_sim no)
  (in_bom yes)
  (on_board yes)
  (dnp no)
  (fields_autoplaced yes)
  (property "Reference" "BT4" (at 200.66 73.0884 0) (effects (font (size 1.27 1.27)) (justify left)))
  (property "Value" "LTO_Cell" (at 200.66 75.6284 0) (effects (font (size 1.27 1.27)) (justify left)))
  (property "Footprint" "" (at 196.85 74.676 90) (effects (font (size 1.27 1.27)) (hide yes)))
  (property "Datasheet" "~" (at 196.85 74.676 90) (effects (font (size 1.27 1.27)) (hide yes)))
  (property "Description" "Single-cell battery" (at 196.85 76.2 0) (effects (font (size 1.27 1.27)) (hide yes)))
  (property "Sim.Device" "V" (at 196.85 76.2 0) (effects (font (size 1.27 1.27)) (hide yes)))
  (property "Sim.Type" "DC" (at 196.85 76.2 0) (effects (font (size 1.27 1.27)) (hide yes)))
  (property "Sim.Pins" "1=+ 2=-" (at 196.85 76.2 0) (effects (font (size 1.27 1.27)) (hide yes)))
  (pin "1")
  (pin "2"))
 (symbol
  (lib_id "Device:NetTie_2")
  (at 181.61 80.01 0)
  (unit 1)
  (exclude_from_sim no)
  (in_bom no)
  (on_board yes)
  (dnp no)
  (fields_autoplaced yes)
  (property "Reference" "NT2" (at 181.61 74.93 0) (effects (font (size 1.27 1.27))))
  (property "Value" "NetTie_2" (at 181.61 77.47 0) (effects (font (size 1.27 1.27))))
  (property "Footprint" "" (at 181.61 80.01 0) (effects (font (size 1.27 1.27)) (hide yes)))
  (property "Datasheet" "~" (at 181.61 80.01 0) (effects (font (size 1.27 1.27)) (hide yes)))
  (property "Description" "Net tie, 2 pins" (at 181.61 80.01 0) (effects (font (size 1.27 1.27)) (hide yes)))
  (pin "2")
  (pin "1"))
 (symbol
  (lib_id "power:GND")
  (at 250.19 118.11 0)
  (unit 1)
  (exclude_from_sim no)
  (in_bom yes)
  (on_board yes)
  (dnp no)
  (fields_autoplaced yes)
  (property "Reference" "#PWR040" (at 250.19 124.46 0) (effects (font (size 1.27 1.27)) (hide yes)))
  (property "Value" "GND" (at 250.19 123.19 0) (effects (font (size 1.27 1.27))))
  (property "Footprint" "" (at 250.19 118.11 0) (effects (font (size 1.27 1.27)) (hide yes)))
  (property "Datasheet" "" (at 250.19 118.11 0) (effects (font (size 1.27 1.27)) (hide yes)))
  (property "Description" "Power symbol creates a global label with name \"GND\" , ground" (at 250.19 118.11 0) (effects (font (size 1.27 1.27)) (hide yes)))
  (pin "1"))
 (symbol
  (lib_id "Holubnik:MPPT")
  (at 231.14 111.76 0)
  (unit 1)
  (exclude_from_sim no)
  (in_bom yes)
  (on_board yes)
  (dnp no)
  (fields_autoplaced yes)
  (property "Reference" "U4" (at 230.505 101.6 0) (effects (font (size 1.27 1.27))))
  (property "Value" "~" (at 230.505 104.14 0) (effects (font (size 1.27 1.27))))
  (property "Footprint" "" (at 231.14 111.76 0) (effects (font (size 1.27 1.27)) (hide yes)))
  (property "Datasheet" "" (at 231.14 111.76 0) (effects (font (size 1.27 1.27)) (hide yes)))
  (property "Description" "" (at 231.14 111.76 0) (effects (font (size 1.27 1.27)) (hide yes)))
  (pin "")
  (pin "")
  (pin "")
  (pin ""))
 (symbol
  (lib_id "Device:D_Schottky")
  (at 196.85 105.41 270)
  (unit 1)
  (exclude_from_sim no)
  (in_bom yes)
  (on_board yes)
  (dnp no)
  (fields_autoplaced yes)
  (property "Reference" "D4" (at 199.39 103.8224 90) (effects (font (size 1.27 1.27)) (justify left)))
  (property "Value" "D_Schottky" (at 199.39 106.3624 90) (effects (font (size 1.27 1.27)) (justify left)))
  (property "Footprint" "" (at 196.85 105.41 0) (effects (font (size 1.27 1.27)) (hide yes)))
  (property "Datasheet" "~" (at 196.85 105.41 0) (effects (font (size 1.27 1.27)) (hide yes)))
  (property "Description" "Schottky diode" (at 196.85 105.41 0) (effects (font (size 1.27 1.27)) (hide yes)))
  (pin "2")
  (pin "1"))
 (symbol
  (lib_id "power:VBUS")
  (at 250.19 105.41 0)
  (unit 1)
  (exclude_from_sim no)
  (in_bom yes)
  (on_board yes)
  (dnp no)
  (fields_autoplaced yes)
  (property "Reference" "#PWR039" (at 250.19 109.22 0) (effects (font (size 1.27 1.27)) (hide yes)))
  (property "Value" "VBUS" (at 250.19 100.33 0) (effects (font (size 1.27 1.27))))
  (property "Footprint" "" (at 250.19 105.41 0) (effects (font (size 1.27 1.27)) (hide yes)))
  (property "Datasheet" "" (at 250.19 105.41 0) (effects (font (size 1.27 1.27)) (hide yes)))
  (property "Description" "Power symbol creates a global label with name \"VBUS\"" (at 250.19 105.41 0) (effects (font (size 1.27 1.27)) (hide yes)))
  (pin "1"))
 (symbol
  (lib_id "power:GND")
  (at 196.85 81.28 0)
  (unit 1)
  (exclude_from_sim no)
  (in_bom yes)
  (on_board yes)
  (dnp no)
  (fields_autoplaced yes)
  (property "Reference" "#PWR033" (at 196.85 87.63 0) (effects (font (size 1.27 1.27)) (hide yes)))
  (property "Value" "BAT-" (at 196.85 86.36 0) (effects (font (size 1.27 1.27))))
  (property "Footprint" "" (at 196.85 81.28 0) (effects (font (size 1.27 1.27)) (hide yes)))
  (property "Datasheet" "" (at 196.85 81.28 0) (effects (font (size 1.27 1.27)) (hide yes)))
  (property "Description" "Power symbol creates a global label with name \"GND\" , ground" (at 196.85 81.28 0) (effects (font (size 1.27 1.27)) (hide yes)))
  (pin "1"))
 (symbol
  (lib_id "power:GND")
  (at 67.31 87.63 0)
  (unit 1)
  (exclude_from_sim no)
  (in_bom yes)
  (on_board yes)
  (dnp no)
  (property "Reference" "#PWR031" (at 67.31 93.98 0) (effects (font (size 1.27 1.27)) (hide yes)))
  (property "Value" "BAT-" (at 67.31 92.964 90) (effects (font (size 1.27 1.27))))
  (property "Footprint" "" (at 67.31 87.63 0) (effects (font (size 1.27 1.27)) (hide yes)))
  (property "Datasheet" "" (at 67.31 87.63 0) (effects (font (size 1.27 1.27)) (hide yes)))
  (property "Description" "Power symbol creates a global label with name \"GND\" , ground" (at 67.31 87.63 0) (effects (font (size 1.27 1.27)) (hide yes)))
  (pin "1"))
 (symbol
  (lib_id "power:VBUS")
  (at 62.23 87.63 180)
  (unit 1)
  (exclude_from_sim no)
  (in_bom yes)
  (on_board yes)
  (dnp no)
  (property "Reference" "#PWR029" (at 62.23 83.82 0) (effects (font (size 1.27 1.27)) (hide yes)))
  (property "Value" "VBUS" (at 62.23 93.472 90) (effects (font (size 1.27 1.27))))
  (property "Footprint" "" (at 62.23 87.63 0) (effects (font (size 1.27 1.27)) (hide yes)))
  (property "Datasheet" "" (at 62.23 87.63 0) (effects (font (size 1.27 1.27)) (hide yes)))
  (property "Description" "Power symbol creates a global label with name \"VBUS\"" (at 62.23 87.63 0) (effects (font (size 1.27 1.27)) (hide yes)))
  (pin "1"))
 (symbol
  (lib_id "power:VBUS")
  (at 223.52 83.82 180)
  (unit 1)
  (exclude_from_sim no)
  (in_bom yes)
  (on_board yes)
  (dnp no)
  (property "Reference" "#PWR035" (at 223.52 80.01 0) (effects (font (size 1.27 1.27)) (hide yes)))
  (property "Value" "VBUS" (at 223.52 89.408 90) (effects (font (size 1.27 1.27))))
  (property "Footprint" "" (at 223.52 83.82 0) (effects (font (size 1.27 1.27)) (hide yes)))
  (property "Datasheet" "" (at 223.52 83.82 0) (effects (font (size 1.27 1.27)) (hide yes)))
  (property "Description" "Power symbol creates a global label with name \"VBUS\"" (at 223.52 83.82 0) (effects (font (size 1.27 1.27)) (hide yes)))
  (pin "1"))
 (symbol
  (lib_id "power:VBUS")
  (at 224.79 55.88 0)
  (unit 1)
  (exclude_from_sim no)
  (in_bom yes)
  (on_board yes)
  (dnp no)
  (fields_autoplaced yes)
  (property "Reference" "#PWR036" (at 224.79 59.69 0) (effects (font (size 1.27 1.27)) (hide yes)))
  (property "Value" "VBUS" (at 224.79 50.8 0) (effects (font (size 1.27 1.27))))
  (property "Footprint" "" (at 224.79 55.88 0) (effects (font (size 1.27 1.27)) (hide yes)))
  (property "Datasheet" "" (at 224.79 55.88 0) (effects (font (size 1.27 1.27)) (hide yes)))
  (property "Description" "Power symbol creates a global label with name \"VBUS\"" (at 224.79 55.88 0) (effects (font (size 1.27 1.27)) (hide yes)))
  (pin "1"))
 (symbol
  (lib_id "Seeed_Studio_XIAO_Series:XIAO-nRF52840-SMD")
  (at 69.85 152.4 0)
  (unit 1)
  (exclude_from_sim no)
  (in_bom yes)
  (on_board yes)
  (dnp no)
  (fields_autoplaced yes)
  (property "Reference" "U5" (at 78.3433 127 0) (do_not_autoplace yes) (effects (font (size 1.27 1.27)) (justify left)))
  (property "Value" "XIAO-nRF52840-SMD MeshTastic" (at 78.3433 129.54 0) (effects (font (size 1.27 1.27)) (justify left)))
  (property "Footprint" "" (at 60.96 147.32 0) (effects (font (size 1.27 1.27)) (hide yes)))
  (property "Datasheet" "" (at 60.96 147.32 0) (effects (font (size 1.27 1.27)) (hide yes)))
  (property "Description" "" (at 69.85 152.4 0) (effects (font (size 1.27 1.27)) (hide yes)))
  (pin "15")
  (pin "18")
  (pin "10")
  (pin "14")
  (pin "1")
  (pin "2")
  (pin "22")
  (pin "13")
  (pin "8")
  (pin "19")
  (pin "4")
  (pin "17")
  (pin "21")
  (pin "7")
  (pin "16")
  (pin "3")
  (pin "5")
  (pin "9")
  (pin "6")
  (pin "12")
  (pin "20")
  (pin "11")))
